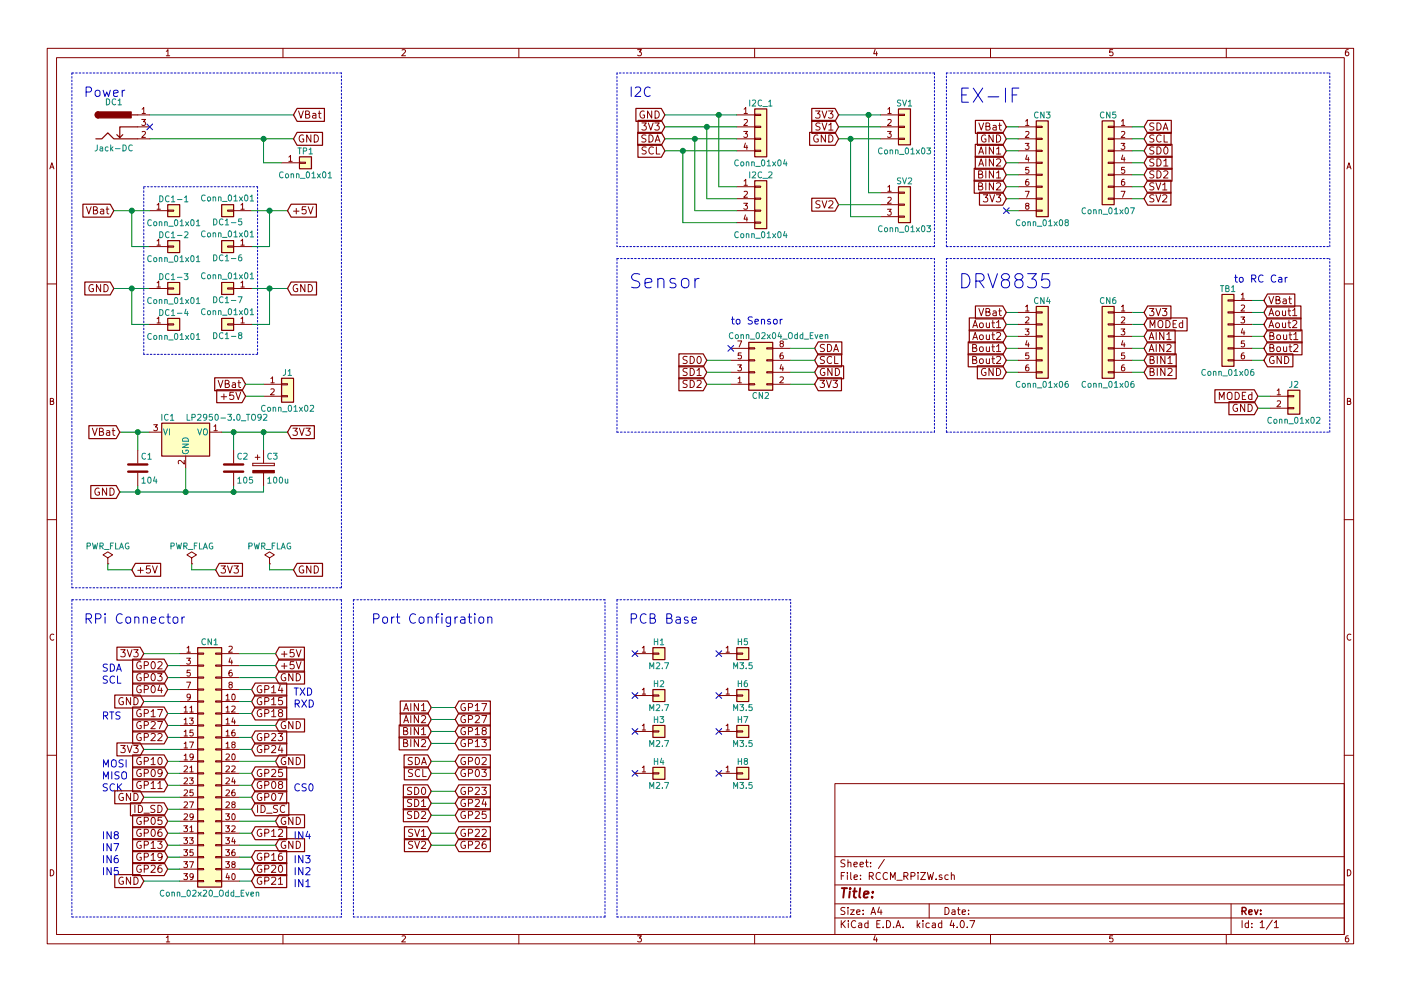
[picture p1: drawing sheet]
EESchema Schematic File Version 2
LIBS:power
LIBS:device
LIBS:switches
LIBS:relays
LIBS:motors
LIBS:transistors
LIBS:conn
LIBS:linear
LIBS:regul
LIBS:74xx
LIBS:cmos4000
LIBS:adc-dac
LIBS:memory
LIBS:xilinx
LIBS:microcontrollers
LIBS:dsp
LIBS:microchip
LIBS:analog_switches
LIBS:motorola
LIBS:texas
LIBS:intel
LIBS:audio
LIBS:interface
LIBS:digital-audio
LIBS:philips
LIBS:display
LIBS:cypress
LIBS:siliconi
LIBS:opto
LIBS:atmel
LIBS:contrib
LIBS:valves
LIBS:RCCM_RPiZW-cache
EELAYER 25 0
EELAYER END
$Descr A4 11693 8268
encoding utf-8
Sheet 1 1
Title ""
Date ""
Rev ""
Comp ""
Comment1 ""
Comment2 ""
Comment3 ""
Comment4 ""
$EndDescr
Text Notes 700  5200 0    79   ~ 0
RPi Connector
Text GLabel 2300 5450 2    60   Input ~ 0
+5V
Text GLabel 2300 5550 2    60   Input ~ 0
+5V
Text GLabel 1400 6350 0    60   Input ~ 0
GP10
Text GLabel 1400 6450 0    60   Input ~ 0
GP09
Text GLabel 1400 6550 0    60   Input ~ 0
GP11
Text GLabel 2300 6350 2    60   Input ~ 0
GND
Text GLabel 2100 6550 2    60   Input ~ 0
GP08
Text GLabel 2100 5950 2    60   Input ~ 0
GP18
Text GLabel 2300 6050 2    60   Input ~ 0
GND
Text GLabel 2100 6150 2    60   Input ~ 0
GP23
Text GLabel 2100 6250 2    60   Input ~ 0
GP24
Text GLabel 2300 5650 2    60   Input ~ 0
GND
Text GLabel 1400 5550 0    60   Input ~ 0
GP02
Text GLabel 1400 5650 0    60   Input ~ 0
GP03
Text GLabel 1400 5750 0    60   Input ~ 0
GP04
Text GLabel 1200 5850 0    60   Input ~ 0
GND
Text GLabel 1400 5950 0    60   Input ~ 0
GP17
Text GLabel 1400 6050 0    60   Input ~ 0
GP27
Text GLabel 1400 6150 0    60   Input ~ 0
GP22
Text GLabel 1200 5450 0    60   Input ~ 0
3V3
Text GLabel 2100 6450 2    60   Input ~ 0
GP25
Text Notes 3100 5200 0    79   ~ 0
Port Configration
Text Notes 5250 5200 0    79   ~ 0
PCB Base
$Comp
L Conn_01x01 H1
U 1 1
P 5500 5450
F 0 "H1" H 5500 5550 50  0000 C CNN
F 1 "M2.7" H 5500 5350 50  0000 C CNN
F 2 "Mounting_Holes:MountingHole_2.7mm_M2.5" H 5500 5450 50  0001 C CNN
F 3 "" H 5500 5450 50  0001 C CNN
	1    5500 5450
	1    0    0    -1  
$EndComp
NoConn ~ 5300 5450
NoConn ~ 5300 5800
Text GLabel 2100 5850 2    60   Input ~ 0
GP15
Text GLabel 2100 5750 2    60   Input ~ 0
GP14
Text GLabel 2450 950  2    60   Input ~ 0
VBat
Text Notes 2450 5900 0    60   ~ 0
RXD
Text Notes 2450 5800 0    60   ~ 0
TXD
Text Notes 850  6600 0    60   ~ 0
SCK
Text Notes 850  6500 0    60   ~ 0
MISO
Text Notes 850  6400 0    60   ~ 0
MOSI
Text Notes 850  5600 0    60   ~ 0
SDA
Text Notes 850  5700 0    60   ~ 0
SCL
Text Notes 850  6000 0    60   ~ 0
RTS
Text Notes 2450 6600 0    60   ~ 0
CS0
Text Notes 700  800  0    79   ~ 0
Power
Text GLabel 2450 1150 2    60   Input ~ 0
GND
$Comp
L Conn_02x20_Odd_Even CN1
U 1 1
P 1700 6350
F 0 "CN1" H 1750 7350 50  0000 C CNN
F 1 "Conn_02x20_Odd_Even" H 1750 5250 50  0000 C CNN
F 2 "Socket_Strips:Socket_Strip_Straight_2x20_Pitch2.54mm" H 1700 6350 50  0001 C CNN
F 3 "" H 1700 6350 50  0001 C CNN
	1    1700 6350
	1    0    0    -1  
$EndComp
NoConn ~ 5300 6100
NoConn ~ 5300 6450
Text GLabel 1200 6650 0    60   Input ~ 0
GND
Text GLabel 1400 6750 0    60   Input ~ 0
ID_SD
Text GLabel 1400 6850 0    60   Input ~ 0
GP05
Text GLabel 1400 6950 0    60   Input ~ 0
GP06
Text GLabel 1400 7050 0    60   Input ~ 0
GP13
Text GLabel 1400 7150 0    60   Input ~ 0
GP19
Text GLabel 1400 7250 0    60   Input ~ 0
GP26
Text GLabel 1200 7350 0    60   Input ~ 0
GND
Text GLabel 2100 7350 2    60   Input ~ 0
GP21
Text GLabel 2100 7250 2    60   Input ~ 0
GP20
Text GLabel 2100 7150 2    60   Input ~ 0
GP16
Text GLabel 2300 7050 2    60   Input ~ 0
GND
Text GLabel 2100 6950 2    60   Input ~ 0
GP12
Text GLabel 2300 6850 2    60   Input ~ 0
GND
Text GLabel 2100 6750 2    60   Input ~ 0
ID_SC
Text GLabel 2100 6650 2    60   Input ~ 0
GP07
$Comp
L Conn_01x04 I2C_1
U 1 1
P 6350 1050
F 0 "I2C_1" H 6350 1250 50  0000 C CNN
F 1 "Conn_01x04" H 6350 750 50  0000 C CNN
F 2 "Connectors_JST:JST_PH_B4B-PH-K_04x2.00mm_Straight" H 6350 1050 50  0001 C CNN
F 3 "" H 6350 1050 50  0001 C CNN
	1    6350 1050
	1    0    0    -1  
$EndComp
Text GLabel 5550 1050 0    60   Input ~ 0
3V3
Text GLabel 5550 950  0    60   Input ~ 0
GND
Text GLabel 5550 1150 0    60   Input ~ 0
SDA
Text GLabel 5550 1250 0    60   Input ~ 0
SCL
$Comp
L Conn_01x01 TP1
U 1 1
P 2550 1350
F 0 "TP1" H 2550 1450 50  0000 C CNN
F 1 "Conn_01x01" H 2550 1250 50  0000 C CNN
F 2 "Pin_Headers:Pin_Header_Straight_1x01_Pitch2.54mm" H 2550 1350 50  0001 C CNN
F 3 "" H 2550 1350 50  0001 C CNN
	1    2550 1350
	1    0    0    -1  
$EndComp
Text GLabel 1200 6250 0    60   Input ~ 0
3V3
Text Notes 2450 7400 0    60   ~ 0
IN1
Text Notes 2450 7300 0    60   ~ 0
IN2
Text Notes 2450 7000 0    60   ~ 0
IN4
Text Notes 850  7300 0    60   ~ 0
IN5
Text Notes 850  7200 0    60   ~ 0
IN6
Text Notes 850  7000 0    60   ~ 0
IN8
Text Notes 2450 7200 0    60   ~ 0
IN3
Text Notes 850  7100 0    60   ~ 0
IN7
Text Notes 5250 800  0    79   ~ 0
I2C
$Comp
L Conn_01x04 I2C_2
U 1 1
P 6350 1650
F 0 "I2C_2" H 6350 1850 50  0000 C CNN
F 1 "Conn_01x04" H 6350 1350 50  0000 C CNN
F 2 "Connectors_JST:JST_PH_B4B-PH-K_04x2.00mm_Straight" H 6350 1650 50  0001 C CNN
F 3 "" H 6350 1650 50  0001 C CNN
	1    6350 1650
	1    0    0    -1  
$EndComp
$Comp
L Jack-DC DC1
U 1 1
P 950 1050
F 0 "DC1" H 950 1260 50  0000 C CNN
F 1 "Jack-DC" H 950 875 50  0000 C CNN
F 2 "MY Parts:BARREL_JACK_NoSilk" H 1000 1010 50  0001 C CNN
F 3 "" H 1000 1010 50  0001 C CNN
	1    950  1050
	1    0    0    -1  
$EndComp
NoConn ~ 1250 1050
Text GLabel 2450 4750 2    60   Input ~ 0
GND
$Comp
L PWR_FLAG #FLG01
U 1 1
P 2250 4700
F 0 "#FLG01" H 2250 4775 50  0001 C CNN
F 1 "PWR_FLAG" H 2250 4850 50  0000 C CNN
F 2 "" H 2250 4700 50  0001 C CNN
F 3 "" H 2250 4700 50  0001 C CNN
	1    2250 4700
	1    0    0    -1  
$EndComp
Text GLabel 1100 4750 2    60   Input ~ 0
+5V
Text GLabel 1800 4750 2    60   Input ~ 0
3V3
$Comp
L PWR_FLAG #FLG02
U 1 1
P 1600 4700
F 0 "#FLG02" H 1600 4775 50  0001 C CNN
F 1 "PWR_FLAG" H 1600 4850 50  0000 C CNN
F 2 "" H 1600 4700 50  0001 C CNN
F 3 "" H 1600 4700 50  0001 C CNN
	1    1600 4700
	1    0    0    -1  
$EndComp
$Comp
L PWR_FLAG #FLG03
U 1 1
P 900 4700
F 0 "#FLG03" H 900 4775 50  0001 C CNN
F 1 "PWR_FLAG" H 900 4850 50  0000 C CNN
F 2 "" H 900 4700 50  0001 C CNN
F 3 "" H 900 4700 50  0001 C CNN
	1    900  4700
	1    0    0    -1  
$EndComp
Wire Notes Line
	5150 5000 5150 7650
Wire Notes Line
	6600 5000 5150 5000
Wire Notes Line
	5150 7650 6600 7650
Wire Notes Line
	600  5000 600  7650
Wire Notes Line
	2850 5000 600  5000
Wire Notes Line
	2850 5000 2850 7650
Wire Notes Line
	2850 7650 600  7650
Wire Wire Line
	1400 6350 1500 6350
Wire Wire Line
	1500 6450 1400 6450
Wire Wire Line
	1400 6550 1500 6550
Wire Wire Line
	2000 6350 2300 6350
Wire Wire Line
	2100 6450 2000 6450
Wire Wire Line
	2000 6550 2100 6550
Wire Wire Line
	1200 5450 1500 5450
Wire Wire Line
	1500 5550 1400 5550
Wire Wire Line
	1400 5650 1500 5650
Wire Wire Line
	1400 6050 1500 6050
Wire Wire Line
	1500 6150 1400 6150
Wire Wire Line
	1200 6250 1500 6250
Wire Wire Line
	1400 5750 1500 5750
Wire Wire Line
	1500 5850 1200 5850
Wire Wire Line
	1400 5950 1500 5950
Wire Wire Line
	2000 5450 2300 5450
Wire Wire Line
	2300 5550 2000 5550
Wire Wire Line
	2000 5650 2300 5650
Wire Wire Line
	2000 6050 2300 6050
Wire Wire Line
	2100 6150 2000 6150
Wire Wire Line
	2000 6250 2100 6250
Wire Wire Line
	2000 5750 2100 5750
Wire Wire Line
	2100 5850 2000 5850
Wire Wire Line
	2000 5950 2100 5950
Wire Notes Line
	2950 5000 2950 7650
Wire Notes Line
	5050 5000 2950 5000
Wire Notes Line
	2950 7650 5050 7650
Wire Notes Line
	5050 7650 5050 5000
Wire Notes Line
	6600 7650 6600 5000
Wire Wire Line
	1250 950  2450 950 
Wire Wire Line
	1250 1150 2450 1150
Wire Notes Line
	600  600  600  4900
Wire Notes Line
	2850 600  600  600 
Wire Notes Line
	600  4900 2850 4900
Wire Notes Line
	2850 4900 2850 600 
Wire Wire Line
	2000 6650 2100 6650
Wire Wire Line
	2100 6750 2000 6750
Wire Wire Line
	2000 6850 2300 6850
Wire Wire Line
	2100 6950 2000 6950
Wire Wire Line
	2000 7050 2300 7050
Wire Wire Line
	2100 7150 2000 7150
Wire Wire Line
	2000 7250 2100 7250
Wire Wire Line
	2100 7350 2000 7350
Wire Wire Line
	1500 7350 1200 7350
Wire Wire Line
	1400 7250 1500 7250
Wire Wire Line
	1500 7150 1400 7150
Wire Wire Line
	1400 7050 1500 7050
Wire Wire Line
	1500 6950 1400 6950
Wire Wire Line
	1400 6850 1500 6850
Wire Wire Line
	1500 6750 1400 6750
Wire Wire Line
	1200 6650 1500 6650
Wire Notes Line
	5150 600  5150 2050
Wire Notes Line
	7800 600  5150 600 
Wire Notes Line
	7800 600  7800 2050
Wire Notes Line
	7800 2050 5150 2050
Wire Wire Line
	2250 4700 2250 4750
Wire Wire Line
	2250 4750 2450 4750
Wire Wire Line
	1600 4700 1600 4750
Wire Wire Line
	1600 4750 1800 4750
Wire Wire Line
	900  4700 900  4750
Wire Wire Line
	900  4750 1100 4750
Wire Wire Line
	5550 950  6150 950 
Wire Wire Line
	5550 1050 6150 1050
Wire Wire Line
	5550 1150 6150 1150
Wire Wire Line
	5550 1250 6150 1250
Wire Wire Line
	6000 950  6000 1550
Wire Wire Line
	6000 1550 6150 1550
Connection ~ 6000 950 
Wire Wire Line
	6150 1650 5900 1650
Wire Wire Line
	5900 1650 5900 1050
Connection ~ 5900 1050
Wire Wire Line
	5800 1150 5800 1750
Wire Wire Line
	5800 1750 6150 1750
Connection ~ 5800 1150
Wire Wire Line
	6150 1850 5700 1850
Wire Wire Line
	5700 1850 5700 1250
Connection ~ 5700 1250
$Comp
L Conn_01x08 CN3
U 1 1
P 8700 1350
F 0 "CN3" H 8700 1750 50  0000 C CNN
F 1 "Conn_01x08" H 8700 850 50  0000 C CNN
F 2 "Pin_Headers:Pin_Header_Straight_1x08_Pitch2.54mm" H 8700 1350 50  0001 C CNN
F 3 "" H 8700 1350 50  0001 C CNN
	1    8700 1350
	1    0    0    -1  
$EndComp
$Comp
L Conn_01x07 CN5
U 1 1
P 9250 1350
F 0 "CN5" H 9250 1750 50  0000 C CNN
F 1 "Conn_01x07" H 9250 950 50  0000 C CNN
F 2 "Pin_Headers:Pin_Header_Straight_1x07_Pitch2.54mm" H 9250 1350 50  0001 C CNN
F 3 "" H 9250 1350 50  0001 C CNN
	1    9250 1350
	-1   0    0    -1  
$EndComp
Text GLabel 8400 1150 0    60   Input ~ 0
GND
Text GLabel 8400 1250 0    60   Input ~ 0
AIN1
Text GLabel 8400 1350 0    60   Input ~ 0
AIN2
Text GLabel 8400 1450 0    60   Input ~ 0
BIN1
Text GLabel 8400 1550 0    60   Input ~ 0
BIN2
NoConn ~ 8400 1750
Wire Wire Line
	8400 1050 8500 1050
Wire Wire Line
	8500 1750 8400 1750
Wire Wire Line
	8400 1150 8500 1150
Wire Wire Line
	8400 1250 8500 1250
Wire Wire Line
	8500 1350 8400 1350
Wire Wire Line
	8400 1450 8500 1450
Wire Wire Line
	8500 1550 8400 1550
Wire Wire Line
	8400 1650 8500 1650
Text GLabel 9550 1050 2    60   Input ~ 0
SDA
Text GLabel 9550 1150 2    60   Input ~ 0
SCL
Text GLabel 9550 1250 2    60   Input ~ 0
SD0
Text GLabel 9550 1350 2    60   Input ~ 0
SD1
Text GLabel 9550 1450 2    60   Input ~ 0
SD2
Wire Wire Line
	9450 1050 9550 1050
Wire Wire Line
	9450 1150 9550 1150
Wire Wire Line
	9450 1250 9550 1250
Wire Wire Line
	9550 1350 9450 1350
Wire Wire Line
	9450 1450 9550 1450
Wire Wire Line
	9450 1550 9550 1550
Wire Wire Line
	9450 1650 9550 1650
Text GLabel 9550 1550 2    60   Input ~ 0
SV1
Text GLabel 9550 1650 2    60   Input ~ 0
SV2
Wire Notes Line
	5150 2150 7800 2150
Wire Notes Line
	3300 -7200 3300 -1700
Wire Notes Line
	3300 -1700 0    -1700
Text Notes 5250 2400 0    118  ~ 0
Sensor
Wire Notes Line
	7900 600  11100 600 
Wire Notes Line
	7900 2050 7900 600 
Text Notes 8000 850  0    118  ~ 0
EX-IF
Wire Notes Line
	7900 2050 11100 2050
Wire Notes Line
	11100 2050 11100 600 
Text GLabel 3600 5900 0    60   Input ~ 0
AIN1
Text GLabel 3600 6000 0    60   Input ~ 0
AIN2
Text GLabel 3600 6100 0    60   Input ~ 0
BIN1
Text GLabel 3600 6200 0    60   Input ~ 0
BIN2
Text GLabel 3600 6350 0    60   Input ~ 0
SDA
Text GLabel 3600 6450 0    60   Input ~ 0
SCL
Text GLabel 3600 6600 0    60   Input ~ 0
SD0
Text GLabel 3600 6700 0    60   Input ~ 0
SD1
Text GLabel 3600 6800 0    60   Input ~ 0
SD2
Wire Wire Line
	3600 5900 3800 5900
Wire Wire Line
	3800 6000 3600 6000
Wire Wire Line
	3600 6100 3800 6100
Wire Wire Line
	3800 6200 3600 6200
Text GLabel 3600 6950 0    60   Input ~ 0
SV1
Text GLabel 3600 7050 0    60   Input ~ 0
SV2
Wire Wire Line
	3600 6350 3800 6350
Wire Wire Line
	3800 6450 3600 6450
Wire Wire Line
	3600 6600 3800 6600
Wire Wire Line
	3800 6700 3600 6700
Wire Wire Line
	3600 6800 3800 6800
Wire Wire Line
	3800 6950 3600 6950
Wire Wire Line
	3600 7050 3800 7050
$Comp
L C C1
U 1 1
P 1150 3900
F 0 "C1" H 1175 4000 50  0000 L CNN
F 1 "104" H 1175 3800 50  0000 L CNN
F 2 "Capacitors_THT:C_Disc_D5.0mm_W2.5mm_P5.00mm" H 1188 3750 50  0001 C CNN
F 3 "" H 1150 3900 50  0001 C CNN
	1    1150 3900
	1    0    0    -1  
$EndComp
$Comp
L C C2
U 1 1
P 1950 3900
F 0 "C2" H 1975 4000 50  0000 L CNN
F 1 "105" H 1975 3800 50  0000 L CNN
F 2 "Capacitors_THT:C_Disc_D5.0mm_W2.5mm_P5.00mm" H 1988 3750 50  0001 C CNN
F 3 "" H 1950 3900 50  0001 C CNN
	1    1950 3900
	1    0    0    -1  
$EndComp
$Comp
L CP C3
U 1 1
P 2200 3900
F 0 "C3" H 2225 4000 50  0000 L CNN
F 1 "100u" H 2225 3800 50  0000 L CNN
F 2 "Capacitors_THT:CP_Radial_D5.0mm_P2.00mm" H 2238 3750 50  0001 C CNN
F 3 "" H 2200 3900 50  0001 C CNN
	1    2200 3900
	1    0    0    -1  
$EndComp
$Comp
L Conn_02x04_Odd_Even CN2
U 1 1
P 6300 3100
F 0 "CN2" H 6350 3300 50  0000 C CNN
F 1 "Conn_02x04_Odd_Even" H 6500 2800 50  0000 C CNN
F 2 "Pin_Headers:Pin_Header_Straight_2x04_Pitch2.54mm" H 6300 3100 50  0001 C CNN
F 3 "" H 6300 3100 50  0001 C CNN
	1    6300 3100
	1    0    0    1   
$EndComp
Text GLabel 6800 3100 2    60   Input ~ 0
GND
Text GLabel 6800 2900 2    60   Input ~ 0
SDA
Text GLabel 6800 3000 2    60   Input ~ 0
SCL
Text GLabel 5900 3000 0    60   Input ~ 0
SD0
Text GLabel 5900 3100 0    60   Input ~ 0
SD1
Text GLabel 5900 3200 0    60   Input ~ 0
SD2
Wire Wire Line
	5900 3000 6100 3000
Wire Wire Line
	6100 3100 5900 3100
Wire Wire Line
	5900 3200 6100 3200
Wire Wire Line
	6600 3000 6800 3000
Wire Wire Line
	6800 3100 6600 3100
Wire Wire Line
	6600 3200 6800 3200
Wire Wire Line
	6600 2900 6800 2900
Text Notes 6100 2700 0    60   ~ 0
to Sensor
Text GLabel 8400 2700 0    60   Input ~ 0
Aout1
Text GLabel 9550 2800 2    60   Input ~ 0
AIN1
Text GLabel 9550 2900 2    60   Input ~ 0
AIN2
Text GLabel 9550 3000 2    60   Input ~ 0
BIN1
Text GLabel 9550 3100 2    60   Input ~ 0
BIN2
Wire Wire Line
	8400 2600 8500 2600
Wire Wire Line
	8400 2700 8500 2700
Wire Wire Line
	8400 2800 8500 2800
Wire Wire Line
	8500 2900 8400 2900
Wire Wire Line
	8400 3000 8500 3000
Wire Wire Line
	8500 3100 8400 3100
Wire Wire Line
	9450 2600 9550 2600
Wire Wire Line
	9450 2700 9550 2700
Wire Wire Line
	9450 2800 9550 2800
Wire Wire Line
	9550 2900 9450 2900
Wire Wire Line
	9450 3000 9550 3000
Wire Wire Line
	9450 3100 9550 3100
Wire Notes Line
	7900 2150 11100 2150
Wire Notes Line
	7900 3600 7900 2150
Text Notes 8000 2400 0    118  ~ 0
DRV8835
Wire Notes Line
	7900 3600 11100 3600
Wire Notes Line
	11100 3600 11100 2150
$Comp
L Conn_01x06 CN4
U 1 1
P 8700 2800
F 0 "CN4" H 8700 3100 50  0000 C CNN
F 1 "Conn_01x06" H 8700 2400 50  0000 C CNN
F 2 "Pin_Headers:Pin_Header_Straight_1x06_Pitch2.54mm" H 8700 2800 50  0001 C CNN
F 3 "" H 8700 2800 50  0001 C CNN
	1    8700 2800
	1    0    0    -1  
$EndComp
$Comp
L Conn_01x06 CN6
U 1 1
P 9250 2800
F 0 "CN6" H 9250 3100 50  0000 C CNN
F 1 "Conn_01x06" H 9250 2400 50  0000 C CNN
F 2 "Pin_Headers:Pin_Header_Straight_1x06_Pitch2.54mm" H 9250 2800 50  0001 C CNN
F 3 "" H 9250 2800 50  0001 C CNN
	1    9250 2800
	-1   0    0    -1  
$EndComp
Text GLabel 9550 2700 2    60   Input ~ 0
MODEd
Text GLabel 8400 2800 0    60   Input ~ 0
Aout2
Text GLabel 8400 2900 0    60   Input ~ 0
Bout1
Text GLabel 8400 3000 0    60   Input ~ 0
Bout2
Text GLabel 8400 3100 0    60   Input ~ 0
GND
Text GLabel 10550 2600 2    60   Input ~ 0
Aout1
Wire Wire Line
	10550 2500 10450 2500
Wire Wire Line
	10550 2600 10450 2600
Wire Wire Line
	10550 2700 10450 2700
Wire Wire Line
	10450 2800 10550 2800
Wire Wire Line
	10550 2900 10450 2900
Wire Wire Line
	10450 3000 10550 3000
$Comp
L Conn_01x06 TB1
U 1 1
P 10250 2700
F 0 "TB1" H 10250 3000 50  0000 C CNN
F 1 "Conn_01x06" H 10250 2300 50  0000 C CNN
F 2 "Connectors_Terminal_Blocks:TerminalBlock_Philmore_TB13x_06x5mm_Straight" H 10250 2700 50  0001 C CNN
F 3 "" H 10250 2700 50  0001 C CNN
	1    10250 2700
	-1   0    0    -1  
$EndComp
Text GLabel 10550 2700 2    60   Input ~ 0
Aout2
Text GLabel 10550 2800 2    60   Input ~ 0
Bout1
Text GLabel 10550 2900 2    60   Input ~ 0
Bout2
Text GLabel 10550 3000 2    60   Input ~ 0
GND
Text Notes 10300 2350 0    60   ~ 0
to RC Car
Wire Wire Line
	1000 3600 1250 3600
Text GLabel 2400 3600 2    60   Input ~ 0
3V3
Wire Wire Line
	1850 3600 2400 3600
Text GLabel 1000 4100 0    60   Input ~ 0
GND
Wire Wire Line
	1000 4100 2200 4100
Wire Wire Line
	1550 4100 1550 3900
Connection ~ 1150 3600
Text GLabel 10500 3300 0    60   Input ~ 0
MODEd
Wire Wire Line
	10500 3300 10600 3300
$Comp
L Conn_01x02 J2
U 1 1
P 10800 3300
F 0 "J2" H 10800 3400 50  0000 C CNN
F 1 "Conn_01x02" H 10800 3100 50  0000 C CNN
F 2 "Pin_Headers:Pin_Header_Straight_2x01_Pitch2.54mm" H 10800 3300 50  0001 C CNN
F 3 "" H 10800 3300 50  0001 C CNN
	1    10800 3300
	1    0    0    -1  
$EndComp
Text GLabel 10500 3400 0    60   Input ~ 0
GND
Wire Wire Line
	10500 3400 10600 3400
Wire Wire Line
	1150 4050 1150 4100
Connection ~ 1150 4100
Wire Wire Line
	1950 4100 1950 4050
Connection ~ 1550 4100
Wire Wire Line
	2200 4100 2200 4050
Connection ~ 1950 4100
Wire Wire Line
	1950 3750 1950 3600
Connection ~ 1950 3600
Wire Wire Line
	2200 3750 2200 3600
Connection ~ 2200 3600
Wire Wire Line
	2350 1350 2200 1350
Wire Wire Line
	2200 1350 2200 1150
Connection ~ 2200 1150
$Comp
L Conn_01x01 DC1-1
U 1 1
P 1450 1750
F 0 "DC1-1" H 1450 1850 50  0000 C CNN
F 1 "Conn_01x01" H 1450 1650 50  0000 C CNN
F 2 "Pin_Headers:Pin_Header_Straight_1x01_Pitch2.54mm" H 1450 1750 50  0001 C CNN
F 3 "" H 1450 1750 50  0001 C CNN
	1    1450 1750
	1    0    0    -1  
$EndComp
Text GLabel 3800 5900 2    60   Input ~ 0
GP17
Text GLabel 3800 6000 2    60   Input ~ 0
GP27
Text GLabel 3800 6100 2    60   Input ~ 0
GP18
Text GLabel 3800 6200 2    60   Input ~ 0
GP13
Text GLabel 3800 6350 2    60   Input ~ 0
GP02
Text GLabel 3800 6450 2    60   Input ~ 0
GP03
Text GLabel 3800 6600 2    60   Input ~ 0
GP23
Text GLabel 3800 6700 2    60   Input ~ 0
GP24
Text GLabel 3800 6800 2    60   Input ~ 0
GP25
Text GLabel 3800 6950 2    60   Input ~ 0
GP22
Text GLabel 3800 7050 2    60   Input ~ 0
GP26
$Comp
L Conn_01x01 DC1-5
U 1 1
P 1900 1750
F 0 "DC1-5" H 1900 1850 50  0000 C CNN
F 1 "Conn_01x01" H 1900 1650 50  0000 C CNN
F 2 "Pin_Headers:Pin_Header_Straight_1x01_Pitch2.54mm" H 1900 1750 50  0001 C CNN
F 3 "" H 1900 1750 50  0001 C CNN
	1    1900 1750
	-1   0    0    1   
$EndComp
Text GLabel 950  1750 0    60   Input ~ 0
VBat
Text GLabel 950  2400 0    60   Input ~ 0
GND
Wire Wire Line
	950  1750 1250 1750
Wire Wire Line
	950  2400 1250 2400
Wire Wire Line
	2100 1750 2400 1750
Wire Wire Line
	2100 2400 2400 2400
Text GLabel 2400 2400 2    60   Input ~ 0
GND
Wire Notes Line
	1200 1550 2150 1550
Wire Notes Line
	2150 1550 2150 2950
Wire Notes Line
	2150 2950 1200 2950
Wire Notes Line
	1200 2950 1200 1550
Wire Notes Line
	5150 2150 5150 3600
Wire Notes Line
	5150 3600 7800 3600
Wire Notes Line
	7800 3600 7800 2150
$Comp
L Conn_01x02 J1
U 1 1
P 2400 3200
F 0 "J1" H 2400 3300 50  0000 C CNN
F 1 "Conn_01x02" H 2400 3000 50  0000 C CNN
F 2 "Pin_Headers:Pin_Header_Straight_2x01_Pitch2.54mm" H 2400 3200 50  0001 C CNN
F 3 "" H 2400 3200 50  0001 C CNN
	1    2400 3200
	1    0    0    -1  
$EndComp
Text GLabel 2050 3200 0    60   Input ~ 0
VBat
Text GLabel 2050 3300 0    60   Input ~ 0
+5V
Wire Wire Line
	2050 3200 2200 3200
Wire Wire Line
	2050 3300 2200 3300
Text GLabel 8400 1050 0    60   Input ~ 0
VBat
Text GLabel 2400 1750 2    60   Input ~ 0
+5V
Text GLabel 8400 2600 0    60   Input ~ 0
VBat
Text GLabel 10550 2500 2    60   Input ~ 0
VBat
Text GLabel 6800 3200 2    60   Input ~ 0
3V3
Text GLabel 9550 2600 2    60   Input ~ 0
3V3
Text GLabel 8400 1650 0    60   Input ~ 0
3V3
Text GLabel 1000 3600 0    60   Input ~ 0
VBat
NoConn ~ 6100 2900
$Comp
L LP2950-3.0_TO92 IC1
U 1 1
P 1550 3600
F 0 "IC1" H 1400 3725 50  0000 C CNN
F 1 "LP2950-3.0_TO92" H 1550 3725 50  0000 L CNN
F 2 "TO_SOT_Packages_THT:TO-92_Inline_Narrow_Oval" H 1550 3825 50  0001 C CIN
F 3 "" H 1550 3550 50  0001 C CNN
	1    1550 3600
	1    0    0    -1  
$EndComp
Wire Wire Line
	1150 3750 1150 3600
$Comp
L Conn_01x03 SV1
U 1 1
P 7550 1050
F 0 "SV1" H 7550 1250 50  0000 C CNN
F 1 "Conn_01x03" H 7550 850 50  0000 C CNN
F 2 "Pin_Headers:Pin_Header_Straight_1x03_Pitch2.54mm" H 7550 1050 50  0001 C CNN
F 3 "" H 7550 1050 50  0001 C CNN
	1    7550 1050
	1    0    0    -1  
$EndComp
Text GLabel 7000 950  0    60   Input ~ 0
3V3
Wire Wire Line
	7000 950  7350 950 
Text GLabel 7000 1050 0    60   Input ~ 0
SV1
Text GLabel 7000 1700 0    60   Input ~ 0
SV2
Wire Wire Line
	7000 1050 7350 1050
Text GLabel 7000 1150 0    60   Input ~ 0
GND
Wire Wire Line
	7000 1150 7350 1150
$Comp
L Conn_01x03 SV2
U 1 1
P 7550 1700
F 0 "SV2" H 7550 1900 50  0000 C CNN
F 1 "Conn_01x03" H 7550 1500 50  0000 C CNN
F 2 "Pin_Headers:Pin_Header_Straight_1x03_Pitch2.54mm" H 7550 1700 50  0001 C CNN
F 3 "" H 7550 1700 50  0001 C CNN
	1    7550 1700
	1    0    0    -1  
$EndComp
Wire Wire Line
	7250 950  7250 1600
Wire Wire Line
	7250 1600 7350 1600
Connection ~ 7250 950 
Wire Wire Line
	7100 1150 7100 1800
Wire Wire Line
	7100 1800 7350 1800
Connection ~ 7100 1150
Wire Wire Line
	7000 1700 7350 1700
$Comp
L Conn_01x01 H5
U 1 1
P 6200 5450
F 0 "H5" H 6200 5550 50  0000 C CNN
F 1 "M3.5" H 6200 5350 50  0000 C CNN
F 2 "Mounting_Holes:MountingHole_3.5mm" H 6200 5450 50  0001 C CNN
F 3 "" H 6200 5450 50  0001 C CNN
	1    6200 5450
	1    0    0    -1  
$EndComp
NoConn ~ 6000 5450
NoConn ~ 6000 5800
NoConn ~ 6000 6100
NoConn ~ 6000 6450
$Comp
L Conn_01x01 H2
U 1 1
P 5500 5800
F 0 "H2" H 5500 5900 50  0000 C CNN
F 1 "M2.7" H 5500 5700 50  0000 C CNN
F 2 "Mounting_Holes:MountingHole_2.7mm_M2.5" H 5500 5800 50  0001 C CNN
F 3 "" H 5500 5800 50  0001 C CNN
	1    5500 5800
	1    0    0    -1  
$EndComp
$Comp
L Conn_01x01 H3
U 1 1
P 5500 6100
F 0 "H3" H 5500 6200 50  0000 C CNN
F 1 "M2.7" H 5500 6000 50  0000 C CNN
F 2 "Mounting_Holes:MountingHole_2.7mm_M2.5" H 5500 6100 50  0001 C CNN
F 3 "" H 5500 6100 50  0001 C CNN
	1    5500 6100
	1    0    0    -1  
$EndComp
$Comp
L Conn_01x01 H4
U 1 1
P 5500 6450
F 0 "H4" H 5500 6550 50  0000 C CNN
F 1 "M2.7" H 5500 6350 50  0000 C CNN
F 2 "Mounting_Holes:MountingHole_2.7mm_M2.5" H 5500 6450 50  0001 C CNN
F 3 "" H 5500 6450 50  0001 C CNN
	1    5500 6450
	1    0    0    -1  
$EndComp
$Comp
L Conn_01x01 H6
U 1 1
P 6200 5800
F 0 "H6" H 6200 5900 50  0000 C CNN
F 1 "M3.5" H 6200 5700 50  0000 C CNN
F 2 "Mounting_Holes:MountingHole_3.5mm" H 6200 5800 50  0001 C CNN
F 3 "" H 6200 5800 50  0001 C CNN
	1    6200 5800
	1    0    0    -1  
$EndComp
$Comp
L Conn_01x01 H7
U 1 1
P 6200 6100
F 0 "H7" H 6200 6200 50  0000 C CNN
F 1 "M3.5" H 6200 6000 50  0000 C CNN
F 2 "Mounting_Holes:MountingHole_3.5mm" H 6200 6100 50  0001 C CNN
F 3 "" H 6200 6100 50  0001 C CNN
	1    6200 6100
	1    0    0    -1  
$EndComp
$Comp
L Conn_01x01 H8
U 1 1
P 6200 6450
F 0 "H8" H 6200 6550 50  0000 C CNN
F 1 "M3.5" H 6200 6350 50  0000 C CNN
F 2 "Mounting_Holes:MountingHole_3.5mm" H 6200 6450 50  0001 C CNN
F 3 "" H 6200 6450 50  0001 C CNN
	1    6200 6450
	1    0    0    -1  
$EndComp
Wire Wire Line
	1250 2050 1100 2050
Wire Wire Line
	1100 2050 1100 1750
Connection ~ 1100 1750
Wire Wire Line
	2100 2050 2250 2050
Wire Wire Line
	2250 2050 2250 1750
Connection ~ 2250 1750
Wire Wire Line
	2250 2400 2250 2700
Wire Wire Line
	2250 2700 2100 2700
Connection ~ 2250 2400
Wire Wire Line
	1250 2700 1100 2700
Wire Wire Line
	1100 2700 1100 2400
Connection ~ 1100 2400
$Comp
L Conn_01x01 DC1-2
U 1 1
P 1450 2050
F 0 "DC1-2" H 1450 2150 50  0000 C CNN
F 1 "Conn_01x01" H 1450 1950 50  0000 C CNN
F 2 "Pin_Headers:Pin_Header_Straight_1x01_Pitch2.54mm" H 1450 2050 50  0001 C CNN
F 3 "" H 1450 2050 50  0001 C CNN
	1    1450 2050
	1    0    0    -1  
$EndComp
$Comp
L Conn_01x01 DC1-6
U 1 1
P 1900 2050
F 0 "DC1-6" H 1900 2150 50  0000 C CNN
F 1 "Conn_01x01" H 1900 1950 50  0000 C CNN
F 2 "Pin_Headers:Pin_Header_Straight_1x01_Pitch2.54mm" H 1900 2050 50  0001 C CNN
F 3 "" H 1900 2050 50  0001 C CNN
	1    1900 2050
	-1   0    0    1   
$EndComp
$Comp
L Conn_01x01 DC1-3
U 1 1
P 1450 2400
F 0 "DC1-3" H 1450 2500 50  0000 C CNN
F 1 "Conn_01x01" H 1450 2300 50  0000 C CNN
F 2 "Pin_Headers:Pin_Header_Straight_1x01_Pitch2.54mm" H 1450 2400 50  0001 C CNN
F 3 "" H 1450 2400 50  0001 C CNN
	1    1450 2400
	1    0    0    -1  
$EndComp
$Comp
L Conn_01x01 DC1-4
U 1 1
P 1450 2700
F 0 "DC1-4" H 1450 2800 50  0000 C CNN
F 1 "Conn_01x01" H 1450 2600 50  0000 C CNN
F 2 "Pin_Headers:Pin_Header_Straight_1x01_Pitch2.54mm" H 1450 2700 50  0001 C CNN
F 3 "" H 1450 2700 50  0001 C CNN
	1    1450 2700
	1    0    0    -1  
$EndComp
$Comp
L Conn_01x01 DC1-7
U 1 1
P 1900 2400
F 0 "DC1-7" H 1900 2500 50  0000 C CNN
F 1 "Conn_01x01" H 1900 2300 50  0000 C CNN
F 2 "Pin_Headers:Pin_Header_Straight_1x01_Pitch2.54mm" H 1900 2400 50  0001 C CNN
F 3 "" H 1900 2400 50  0001 C CNN
	1    1900 2400
	-1   0    0    1   
$EndComp
$Comp
L Conn_01x01 DC1-8
U 1 1
P 1900 2700
F 0 "DC1-8" H 1900 2800 50  0000 C CNN
F 1 "Conn_01x01" H 1900 2600 50  0000 C CNN
F 2 "Pin_Headers:Pin_Header_Straight_1x01_Pitch2.54mm" H 1900 2700 50  0001 C CNN
F 3 "" H 1900 2700 50  0001 C CNN
	1    1900 2700
	-1   0    0    1   
$EndComp
$EndSCHEMATC
